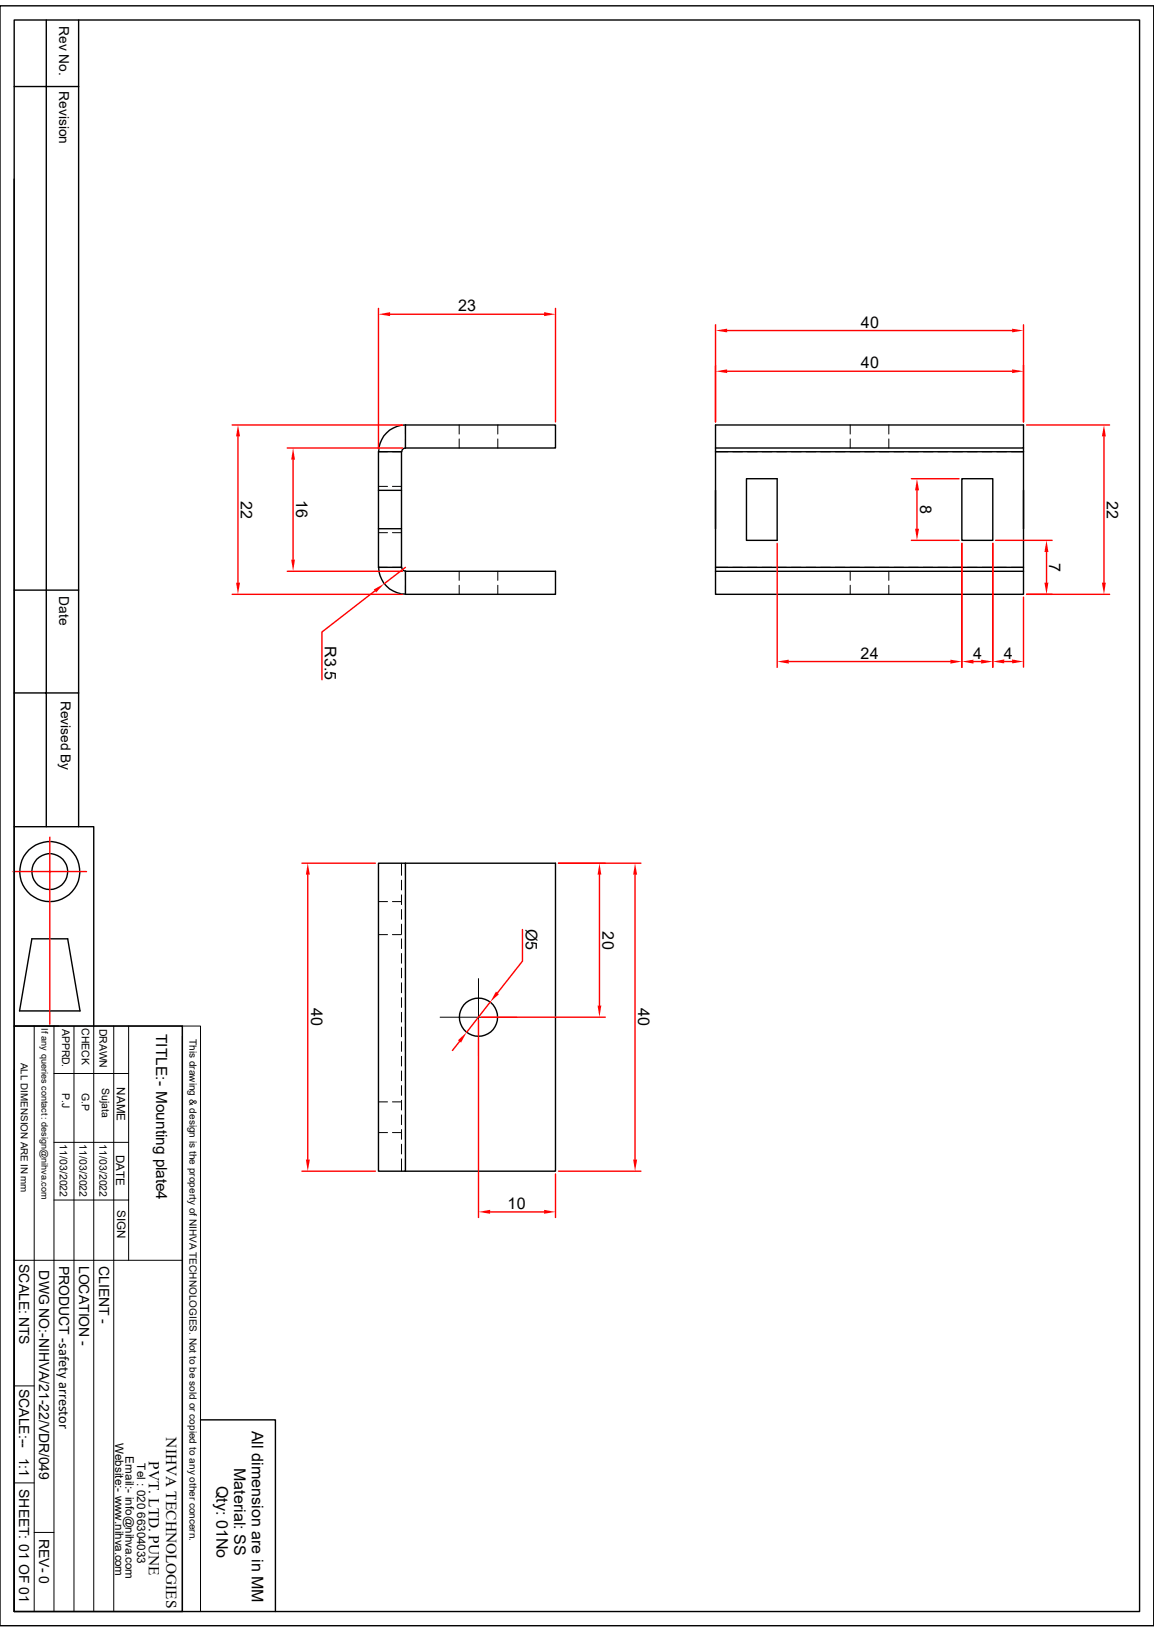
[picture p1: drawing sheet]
<svg xmlns="http://www.w3.org/2000/svg" width="210mm" height="297mm" viewBox="0 0 210 297" stroke-linecap="round" stroke-linejoin="round" font-family="sans-serif">
<g fill="none" stroke="#000" stroke-width=".25">
<path d="M0 1.1h210v294.8h-210zM2.6 3.6h204.8v289.7h-204.8zM2.6 15.7h11.7M8.4 3.6v146.9M14.3 3.6v146.9M2.6 32.6v117.9h14.5v36.2M73.8 77.3a4.9 4.9 0 0 0-4.9 4.9M73.8 77.3h27.3v4.2h-27.3M73.8 77.3v4.2M130.2 77.3h56.1v4.2h-56.1zM68.9 89.2h4.2v7h-4.2zM68.9 89.2v-7h4.2v7"/>
<path d="M68.9 96.2v7.1h4.2v-7.1M73.8 81.5l-.4 .1-.2 .3-.1 .3M130.2 81.5v.7h56.1M130.2 82.2v21.1M141.4 87.1h-5.6v11.2h5.6M175 87.1h5.7v11.2h-5.7zM186.3 81.5v21.8M2.6 107.4h11.7M68.9 103.3a4.9 4.9 0 0 0 4.9 4.8M73.1 103.3a.73 .73 0 0 0 .7 .6M73.8 104h27.3v4.2h-27.3zM130.2 104h56.1v4.2h-56.1z"/>
<path d="M130.2 104v-.7h56.1v.7M2.6 126.1h11.7M2.6 150.5v36.2M68.9 157.1h4.9v56h-4.9zM73.8 157.1h27.3v56h-27.3M5.8 170.9h6.5l2.3 13.1h-11zM2.6 186.7h30.6v106.6h-30.6zM2.6 194.8v98.5"/>
<circle cx="9.1" cy="158.6" r="5.5"/>
<circle cx="9.1" cy="158.6" r="3.3"/>
<circle cx="87.1" cy="185.1" r="3.5"/>
</g>
<g fill="none" stroke="#000" stroke-width=".18">
<path d="M73.8 77.3v1.7M73.8 79.9v1.6M83.6 77.3v1.7M83.6 79.9v1.6M90.6 77.3v1.7M90.6 79.9v1.6M154.7 77.3v1.7M154.7 79.9v1.6M161.8 77.3v1.7M161.8 79.9v1.6M68.9 96.9h1.6M68.9 88.5h1.6"/>
<path d="M68.9 82.2h1.6M71.4 96.9h1.7M71.4 88.5h1.7M71.4 82.2h1.7M130.2 82.2h2.3M133.3 82.2h1.8M136 82.2h1.8M138.7 82.2h1.8M141.4 82.2h1.7M144 82.2h1.8M146.7 82.2h1.8M149.4 82.2h1.7"/>
<path d="M152 82.2h1.8M154.7 82.2h1.8M157.4 82.2h1.7M160 82.2h1.8M162.7 82.2h1.8M165.4 82.2h1.7M168 82.2h1.8M170.7 82.2h1.8M173.4 82.2h1.8M176.1 82.2h1.7M178.7 82.2h1.8M181.4 82.2h1.8"/>
<path d="M184.1 82.2h2.2M68.9 103.3h1.6M71.4 103.3h1.7M73.8 104v1.6M73.8 106.5v1.7M83.6 104v1.6M83.6 106.5v1.7M90.6 104v1.6M90.6 106.5v1.7M130.2 103.3h2.3M133.3 103.3h1.8M136 103.3h1.8"/>
<path d="M138.7 103.3h1.8M141.4 103.3h1.7M144 103.3h1.8M146.7 103.3h1.8M149.4 103.3h1.7M152 103.3h1.8M154.7 103.3h1.8M154.7 104v1.6M154.7 106.5v1.7M157.4 103.3h1.7M160 103.3h1.8M161.8 104v1.6"/>
<path d="M161.8 106.5v1.7M162.7 103.3h1.8M165.4 103.3h1.7M168 103.3h1.8M170.7 103.3h1.8M173.4 103.3h1.8M176.1 103.3h1.7M178.7 103.3h1.8M181.4 103.3h1.8M184.1 103.3h2.2M73.1 157.1v2.2M73.8 157.1v2.2"/>
<path d="M68.9 170.1h1.6M68.9 164.1h1.6M71.4 170.1h1.7M71.4 164.1h1.7M73.1 160.2v1.8M73.1 162.9v1.7M73.1 165.5v1.8M73.1 168.2v1.8M73.1 170.9v1.7M73.1 173.5v1.8M73.1 176.2v1.8M73.1 178.9v1.8"/>
<path d="M73.8 160.2v1.8M73.8 162.9v1.7M73.8 165.5v1.8M73.8 168.2v1.8M73.8 170.9v1.7M73.8 173.5v1.8M73.8 176.2v1.8M73.8 178.9v1.8M87.1 178.1v7h7M2.6 186.7h30.6M6.2 186.7v106.6M9.8 195.4h13.6"/>
<path d="M9.8 186.7v106.6M13.5 186.7v106.6M17.1 186.7v106.6M20.7 186.7v106.6M23.4 186.7v42.7M33.2 186.7h3.3v106.6h-3.3zM33.2 188.6v104.7M73.1 181.6v1.7M73.1 184.2v1.8M73.1 186.9v1.8M73.1 189.6v1.7M73.1 192.2v1.8"/>
<path d="M73.1 194.9v1.8M73.1 197.6v1.7M73.8 181.6v1.7M73.8 184.2v1.8M73.8 186.9v1.8M73.8 189.6v1.7M73.8 192.2v1.8M73.8 194.9v1.8M73.8 197.6v1.7M80.1 185.1h7v7M9.8 218.4h13.6M9.8 207.9h13.6"/>
<path d="M68.9 206.1h1.6M68.9 200.5h1.6M71.4 206.1h1.7M71.4 200.5h1.7M73.1 200.2v1.8M73.1 202.9v1.8M73.1 205.6v1.7M73.1 208.2v1.8M73.1 210.9v2.2M73.8 200.2v1.8M73.8 202.9v1.8M73.8 205.6v1.7"/>
<path d="M73.8 208.2v1.8M73.8 210.9v2.2M2.6 229.4h30.6M2.6 252.2h3.6M2.6 269.9h3.6M6.2 278.9h3.6"/>
</g>
<path d="M68.9 56.1v25.6M71 57.2h28M101.1 56.1v20.7M2.4 158.6h13.3M9.1 152.4v34" fill="none" stroke="#f00" stroke-width=".25"/>
<g fill="#f00">
<path d="M68.9 57.2l2.1-.4v.7z"/>
<path d="M99 56.8l2.1 .4-2.1 .3z"/>
</g>
<path d="M52.3 81.5h20.9M53.3 83.7v18.2M52.3 104h20.9" fill="none" stroke="#f00" stroke-width=".25"/>
<g fill="#f00">
<path d="M53.3 81.5l.4 2.2h-.7z"/>
<path d="M53 101.9h.7l-.4 2.1z"/>
</g>
<path d="M68.2 107.5l-9.6 7.5v8.7M73.8 103.3l-3.9 3" fill="none" stroke="#f00" stroke-width=".25"/>
<path d="M68 107.3l1.9-1-1.4 1.5z" fill="#f00"/>
<path d="M42.2 77.3h31M43.3 79.4v26.6M42.2 108.2h31" fill="none" stroke="#f00" stroke-width=".25"/>
<g fill="#f00">
<path d="M43.3 77.3l.4 2.1h-.7z"/>
<path d="M43 106h.7l-.4 2.2z"/>
</g>
<path d="M130.2 66.5v10.3M132.3 67.6h51.9M186.3 66.5v10.3" fill="none" stroke="#f00" stroke-width=".25"/>
<g fill="#f00">
<path d="M130.2 67.6l2.1-.4v.7z"/>
<path d="M184.2 67.2l2.1 .4-2.1 .3z"/>
</g>
<path d="M130.2 59.1v17.7M186.3 59.1v17.7M132.3 60.2h51.9" fill="none" stroke="#f00" stroke-width=".25"/>
<g fill="#f00">
<path d="M130.2 60.2l2.1-.4v.7z"/>
<path d="M184.2 59.8l2.1 .4-2.1 .3z"/>
</g>
<path d="M186.8 77.3h15.1M200.9 79.4v26.6M186.8 108.2h15.1" fill="none" stroke="#f00" stroke-width=".25"/>
<g fill="#f00">
<path d="M200.9 77.3l.4 2.1h-.8z"/>
<path d="M200.5 106h.8l-.4 2.2z"/>
</g>
<path d="M141.4 87.1v11.2" fill="none" stroke="#000" stroke-width=".25"/>
<path d="M141.4 98.9v22.6M175 98.9v22.6M143.6 120.4h29.4" fill="none" stroke="#f00" stroke-width=".25"/>
<g fill="#f00">
<path d="M141.4 120.4l2.2-.3v.7z"/>
<path d="M173 120.1l2 .3-2 .4z"/>
</g>
<path d="M175 98.9v22.6M180.7 98.9v22.6M177.2 120.4h1.4" fill="none" stroke="#f00" stroke-width=".25"/>
<g fill="#f00">
<path d="M175 120.4l2.2-.3v.7z"/>
<path d="M178.6 120.1l2.1 .3-2.1 .4z"/>
</g>
<path d="M180.7 98.9v22.5M186.3 108.7v12.7M182.8 120.4h1.4" fill="none" stroke="#f00" stroke-width=".25"/>
<g fill="#f00">
<path d="M180.7 120.4l2.1-.4v.7z"/>
<path d="M184.2 120l2.1 .4-2.1 .3z"/>
</g>
<path d="M101.6 157.1h15M115.6 159.2v51.8M101.6 213.1h15" fill="none" stroke="#f00" stroke-width=".25"/>
<g fill="#f00">
<path d="M115.6 157.1l.4 2.1h-.8z"/>
<path d="M115.2 211h.8l-.4 2.1z"/>
</g>
<path d="M101.6 157.1h8.6M109.1 159.2v23.8M87.6 185.1h22.6" fill="none" stroke="#f00" stroke-width=".25"/>
<g fill="#f00">
<path d="M109.1 157.1l.3 2.1h-.6z"/>
<path d="M108.8 183h.6l-.3 2.1z"/>
</g>
<path d="M87.1 185.6v36M101.1 213.7v7.9M89.2 220.6h9.8" fill="none" stroke="#f00" stroke-width=".25"/>
<g fill="#f00">
<path d="M99 220.2l2.1 .4-2.1 .3z"/>
<path d="M87.1 220.6l2.1-.4v.7z"/>
</g>
<path d="M54.9 157.1h13.4M56 159.2v51.8M54.9 213.1h13.4" fill="none" stroke="#f00" stroke-width=".25"/>
<g fill="#f00">
<path d="M56 157.1l.4 2.1h-.7z"/>
<path d="M55.7 211h.7l-.4 2.1z"/>
</g>
<path d="M95.1 169.2v5.7l-4.5 5.8M83.7 189.5l-1.4 1.7M89.2 182.3l-4.3 5.6" fill="none" stroke="#f00" stroke-width=".25"/>
<g fill="#f00">
<path d="M83.4 189.3l1.5-1.4-1 1.8z"/>
<path d="M90.3 180.5l.5 .4-1.6 1.4z"/>
</g>
<path d="M36.5 258.4h13.6v34.9" fill="none" stroke="#000" stroke-width=".25"/>
<path d="M181.2 98.3h10.3M186.8 108.2h4.7M190.5 100.5v5.5" fill="none" stroke="#f00" stroke-width=".25"/>
<g fill="#f00">
<path d="M190.5 98.3l.3 2.2h-.7z"/>
<path d="M190.1 106h.7l-.3 2.2z"/>
</g>
<path d="M165.9 87.1h8.6M165.9 98.3h8.6M166.9 89.2v7" fill="none" stroke="#f00" stroke-width=".25"/>
<g fill="#f00">
<path d="M166.9 87.1l.4 2.1h-.8z"/>
<path d="M166.5 96.2h.8l-.4 2.1z"/>
</g>
<g font-size="2.9">
<text x="83.4" y="56.6">23</text>
<text x="156.7" y="59.6">40</text>
<text x="156.7" y="67">40</text>
<text x="43.9" y="91.1" transform="rotate(90 43.9 91.1)">22</text>
<text x="53.9" y="91" transform="rotate(90 53.9 91)">16</text>
<text x="167.5" y="91.9" transform="rotate(90 167.5 91.9)">8</text>
<text x="201.4" y="91.1" transform="rotate(90 201.4 91.1)">22</text>
<text x="191" y="102.4" transform="rotate(90 191 102.4)">7</text>
<text x="59.1" y="117.6" transform="rotate(90 59.1 117.6)">R3.5</text>
<text x="156.6" y="119.9">24</text>
<text x="177.1" y="119.9">4</text>
<text x="182.7" y="119.8">4</text>
<text x="95.7" y="169" transform="rotate(90 95.7 169)">Ø5</text>
<text x="109.6" y="169.5" transform="rotate(90 109.6 169.5)">20</text>
<text x="56.6" y="183.5" transform="rotate(90 56.6 183.5)">40</text>
<text x="116.2" y="183.5" transform="rotate(90 116.2 183.5)">40</text>
<text x="92.4" y="220">10</text>
<text x="45.8" y="260.3" transform="rotate(90 45.8 260.3)">All dimension are in MM</text>
<text x="42.6" y="267.2" transform="rotate(90 42.6 267.2)">Material: SS</text>
<text x="39.4" y="270.4" transform="rotate(90 39.4 270.4)">Qty: 01No</text>
</g>
<g font-size="2.8">
<text x="28.4" y="188.2" transform="rotate(90 28.4 188.2)">TITLE:- Mounting plate4</text>
<text x="30.3" y="261.6" transform="rotate(90 30.3 261.6)">NIHVA TECHNOLOGIES</text>
<text x="27.1" y="265.9" transform="rotate(90 27.1 265.9)">PVT. LTD. PUNE</text>
</g>
<g font-size="2.5">
<text x="10.8" y="4.7" transform="rotate(90 10.8 4.7)">Rev No.</text>
<text x="10.8" y="16.6" transform="rotate(90 10.8 16.6)">Revision</text>
<text x="10.8" y="108.5" transform="rotate(90 10.8 108.5)">Date</text>
<text x="11" y="127.5" transform="rotate(90 11 127.5)">Revised By</text>
<text x="3.5" y="230" transform="rotate(90 3.5 230)">SCALE: NTS</text>
<text x="7.2" y="231.2" transform="rotate(90 7.2 231.2)">DWG NO:-NIHVA/21-22/VDR/049</text>
<text x="10.8" y="230.3" transform="rotate(90 10.8 230.3)">PRODUCT -safety arrestor</text>
<text x="14.4" y="230.3" transform="rotate(90 14.4 230.3)">LOCATION -</text>
<text x="18" y="230.4" transform="rotate(90 18 230.4)">CLIENT -</text>
<text x="3.5" y="252.7" transform="rotate(90 3.5 252.7)">SCALE:--</text>
<text x="3.5" y="265.3" transform="rotate(90 3.5 265.3)">1:1</text>
<text x="3.5" y="271" transform="rotate(90 3.5 271)">SHEET: 01 OF 01</text>
<text x="7.2" y="280" transform="rotate(90 7.2 280)">REV- 0</text>
</g>
<g font-size="2.1">
<text x="21.3" y="197.9" transform="rotate(90 21.3 197.9)">NAME</text>
<text x="21.1" y="210.1" transform="rotate(90 21.1 210.1)">DATE</text>
<text x="21.3" y="220.2" transform="rotate(90 21.3 220.2)">SIGN</text>
<text x="21" y="262.6" transform="rotate(90 21 262.6)">Website:- www.nihva.com</text>
<text x="22.9" y="265" transform="rotate(90 22.9 265)">Email:- info@nihva.com</text>
<text x="25" y="266.3" transform="rotate(90 25 266.3)">Tel : 020 66304033</text>
</g>
<g font-size="1.9">
<text x="11.3" y="187.2" transform="rotate(90 11.3 187.2)">APPRD.</text>
<text x="14.9" y="187.1" transform="rotate(90 14.9 187.1)">CHECK</text>
<text x="18.1" y="187.2" transform="rotate(90 18.1 187.2)">DRAWN</text>
<text x="18.5" y="198" transform="rotate(90 18.5 198)">Sujata</text>
<text x="11.3" y="198.9" transform="rotate(90 11.3 198.9)">P.J</text>
<text x="14.9" y="199" transform="rotate(90 14.9 199)">G.P</text>
<text x="10.9" y="208.3" transform="rotate(90 10.9 208.3)">11/03/2022</text>
<text x="14.5" y="208.3" transform="rotate(90 14.5 208.3)">11/03/2022</text>
<text x="18.1" y="208.3" transform="rotate(90 18.1 208.3)">11/03/2022</text>
</g>
<g font-size="1.8">
<text x="34.5" y="189.1" transform="rotate(90 34.5 189.1)">This drawing &amp; design is the property of NIHVA TECHNOLOGIES. Not to be sold or copied to any other concern.</text>
<text x="3.8" y="193.4" transform="rotate(90 3.8 193.4)">ALL DIMENSION ARE IN mm</text>
</g>
<text font-size="1.7" x="7.5" y="187.2" transform="rotate(90 7.5 187.2)">If any queries contact : design@nihva.com</text>
</svg>
